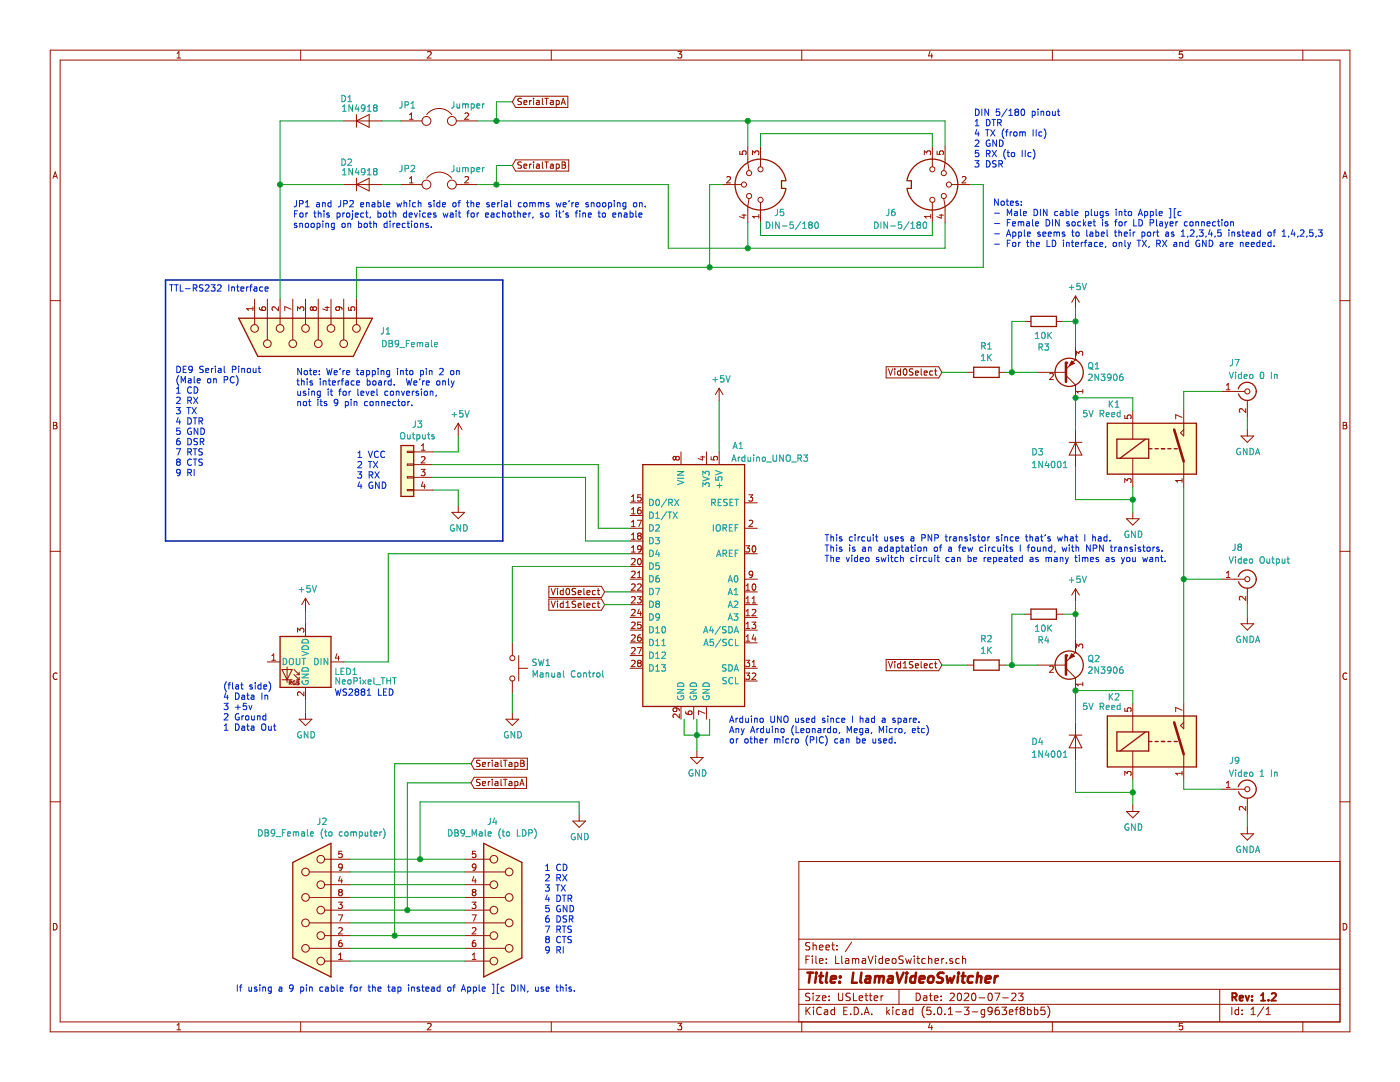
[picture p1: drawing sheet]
EESchema Schematic File Version 4
LIBS:LlamaVideoSwitcher-cache
EELAYER 26 0
EELAYER END
$Descr USLetter 11000 8500
encoding utf-8
Sheet 1 1
Title "LlamaVideoSwitcher"
Date "2020-07-23"
Rev "1.2"
Comp ""
Comment1 ""
Comment2 ""
Comment3 ""
Comment4 ""
$EndDescr
$Comp
L MCU_Module:Arduino_UNO_R3 A1
U 1 1
P 5450 4550
F 0 "A1" H 5800 5600 50  0000 C CNN
F 1 "Arduino_UNO_R3" H 6050 5500 50  0000 C CNN
F 2 "Module:Arduino_UNO_R3" H 5600 3500 50  0001 L CNN
F 3 "https://www.arduino.cc/en/Main/arduinoBoardUno" H 5250 5600 50  0001 C CNN
	1    5450 4550
	1    0    0    -1  
$EndComp
$Comp
L Connector:DIN-5_180degree J5
U 1 1
P 5975 1450
F 0 "J5" V 5750 1300 50  0000 C CNN
F 1 "DIN-5/180" V 5650 1200 50  0000 C CNN
F 2 "" H 5975 1450 50  0001 C CNN
F 3 "http://www.mouser.com/ds/2/18/40_c091_abd_e-75918.pdf" H 5975 1450 50  0001 C CNN
	1    5975 1450
	0    -1   -1   0   
$EndComp
Text Notes 7650 1325 0    50   ~ 0
DIN 5/180 pinout\n1 DTR\n4 TX (from IIc)\n2 GND\n5 RX (to IIc)\n3 DSR
Text Notes 7800 1950 0    50   ~ 0
Notes:\n- Male DIN cable plugs into Apple ][c\n- Female DIN socket is for LD Player connection\n- Apple seems to label their port as 1,2,3,4,5 instead of 1,4,2,5,3\n- For the LD interface, only TX, RX and GND are needed.
$Comp
L Connector:DIN-5_180degree J6
U 1 1
P 7325 1450
F 0 "J6" V 7100 1125 50  0000 C CNN
F 1 "DIN-5/180" V 7000 1200 50  0000 C CNN
F 2 "" H 7325 1450 50  0001 C CNN
F 3 "http://www.mouser.com/ds/2/18/40_c091_abd_e-75918.pdf" H 7325 1450 50  0001 C CNN
	1    7325 1450
	0    1    -1   0   
$EndComp
Wire Wire Line
	7725 1450 7725 2100
$Comp
L power:+5V #PWR08
U 1 1
P 5650 3150
F 0 "#PWR08" H 5650 3000 50  0001 C CNN
F 1 "+5V" H 5665 3323 50  0000 C CNN
F 2 "" H 5650 3150 50  0001 C CNN
F 3 "" H 5650 3150 50  0001 C CNN
	1    5650 3150
	1    0    0    -1  
$EndComp
Wire Wire Line
	5650 3550 5650 3150
$Comp
L power:GND #PWR07
U 1 1
P 5475 5900
F 0 "#PWR07" H 5475 5650 50  0001 C CNN
F 1 "GND" H 5480 5727 50  0000 C CNN
F 2 "" H 5475 5900 50  0001 C CNN
F 3 "" H 5475 5900 50  0001 C CNN
	1    5475 5900
	1    0    0    -1  
$EndComp
Wire Wire Line
	5375 5650 5375 5775
Wire Wire Line
	5375 5775 5475 5775
Wire Wire Line
	5575 5775 5575 5650
Wire Wire Line
	5475 5650 5475 5775
Connection ~ 5475 5775
Wire Wire Line
	5475 5775 5575 5775
Wire Wire Line
	5475 5775 5475 5900
$Comp
L Connector_Generic:Conn_01x04 J3
U 1 1
P 3200 3650
F 0 "J3" H 3120 3967 50  0000 C CNN
F 1 "Outputs" H 3120 3876 50  0000 C CNN
F 2 "" H 3200 3650 50  0001 C CNN
F 3 "~" H 3200 3650 50  0001 C CNN
	1    3200 3650
	-1   0    0    -1  
$EndComp
Text Notes 2800 3850 0    50   ~ 0
1 VCC\n2 TX\n3 RX\n4 GND
$Comp
L power:+5V #PWR03
U 1 1
P 3600 3425
F 0 "#PWR03" H 3600 3275 50  0001 C CNN
F 1 "+5V" H 3615 3598 50  0000 C CNN
F 2 "" H 3600 3425 50  0001 C CNN
F 3 "" H 3600 3425 50  0001 C CNN
	1    3600 3425
	1    0    0    -1  
$EndComp
Wire Wire Line
	3600 3425 3600 3550
Wire Wire Line
	3600 3550 3400 3550
$Comp
L power:GND #PWR04
U 1 1
P 3600 3975
F 0 "#PWR04" H 3600 3725 50  0001 C CNN
F 1 "GND" H 3605 3802 50  0000 C CNN
F 2 "" H 3600 3975 50  0001 C CNN
F 3 "" H 3600 3975 50  0001 C CNN
	1    3600 3975
	1    0    0    -1  
$EndComp
Wire Wire Line
	3600 3975 3600 3850
Wire Wire Line
	3600 3850 3400 3850
Text Notes 1325 2300 0    50   ~ 0
TTL-RS232 Interface
$Comp
L Connector:DB9_Female J1
U 1 1
P 2400 2650
F 0 "J1" V 2350 1975 50  0000 L CNN
F 1 "DB9_Female" V 2450 1600 50  0000 L CNN
F 2 "" H 2400 2650 50  0001 C CNN
F 3 " ~" H 2400 2650 50  0001 C CNN
	1    2400 2650
	0    -1   1    0   
$EndComp
Text Notes 1375 3750 0    50   ~ 0
DE9 Serial Pinout\n(Male on PC)\n1 CD\n2 RX\n3 TX\n4 DTR\n5 GND\n6 DSR\n7 RTS\n8 CTS\n9 RI
$Comp
L Connector:Conn_Coaxial J7
U 1 1
P 9800 3075
F 0 "J7" H 9700 3300 50  0000 C CNN
F 1 "Video 0 In" H 9850 3200 50  0000 C CNN
F 2 "" H 9800 3075 50  0001 C CNN
F 3 " ~" H 9800 3075 50  0001 C CNN
	1    9800 3075
	1    0    0    -1  
$EndComp
$Comp
L Device:R R1
U 1 1
P 7750 2925
F 0 "R1" V 7543 2925 50  0000 C CNN
F 1 "1K" V 7634 2925 50  0000 C CNN
F 2 "" V 7680 2925 50  0001 C CNN
F 3 "~" H 7750 2925 50  0001 C CNN
	1    7750 2925
	0    1    1    0   
$EndComp
$Comp
L Connector:Conn_Coaxial J8
U 1 1
P 9800 4550
F 0 "J8" H 9675 4800 50  0000 L CNN
F 1 "Video Output" H 9650 4700 50  0000 L CNN
F 2 "" H 9800 4550 50  0001 C CNN
F 3 " ~" H 9800 4550 50  0001 C CNN
	1    9800 4550
	1    0    0    -1  
$EndComp
Text GLabel 7400 2925 0    50   Input ~ 0
Vid0Select
Text GLabel 7400 5225 0    50   Input ~ 0
Vid1Select
Text GLabel 4750 4650 0    50   Input ~ 0
Vid0Select
Text GLabel 4750 4750 0    50   Input ~ 0
Vid1Select
Wire Wire Line
	4750 4750 4950 4750
Wire Wire Line
	4950 4150 4700 4150
Wire Wire Line
	4700 4150 4700 3650
Wire Wire Line
	3400 3650 4700 3650
Wire Wire Line
	4600 4250 4600 3750
Wire Wire Line
	4600 3750 3400 3750
$Comp
L power:+5V #PWR01
U 1 1
P 2400 4800
F 0 "#PWR01" H 2400 4650 50  0001 C CNN
F 1 "+5V" H 2415 4973 50  0000 C CNN
F 2 "" H 2400 4800 50  0001 C CNN
F 3 "" H 2400 4800 50  0001 C CNN
	1    2400 4800
	1    0    0    -1  
$EndComp
Wire Wire Line
	2400 4800 2400 4900
Wire Wire Line
	2400 5500 2400 5600
$Comp
L power:GND #PWR02
U 1 1
P 2400 5600
F 0 "#PWR02" H 2400 5350 50  0001 C CNN
F 1 "GND" H 2405 5427 50  0000 C CNN
F 2 "" H 2400 5600 50  0001 C CNN
F 3 "" H 2400 5600 50  0001 C CNN
	1    2400 5600
	1    0    0    -1  
$EndComp
Wire Wire Line
	2700 5200 3050 5200
Wire Wire Line
	3050 5200 3050 4350
$Comp
L Switch:SW_Push SW1
U 1 1
P 4025 5250
F 0 "SW1" V 3979 5398 50  0000 L CNN
F 1 "Manual Control" V 4070 5398 50  0000 L CNN
F 2 "" H 4025 5450 50  0001 C CNN
F 3 "" H 4025 5450 50  0001 C CNN
	1    4025 5250
	0    1    1    0   
$EndComp
$Comp
L power:GND #PWR05
U 1 1
P 4025 5600
F 0 "#PWR05" H 4025 5350 50  0001 C CNN
F 1 "GND" H 4030 5427 50  0000 C CNN
F 2 "" H 4025 5600 50  0001 C CNN
F 3 "" H 4025 5600 50  0001 C CNN
	1    4025 5600
	1    0    0    -1  
$EndComp
Wire Wire Line
	4025 5600 4025 5450
Text Notes 2325 3200 0    50   ~ 0
Note: We’re tapping into pin 2 on \nthis interface board.  We’re only\nusing it for level conversion, \nnot its 9 pin connector.
Wire Bus Line
	1300 2200 3950 2200
Wire Bus Line
	3950 4250 1300 4250
Wire Wire Line
	4025 4450 4025 5050
Text Notes 1750 5750 0    50   ~ 0
(flat side)\n4 Data In\n3 +5v\n2 Ground\n1 Data Out
Text Notes 2625 5475 0    50   ~ 0
WS2881 LED
$Comp
L LED:NeoPixel_THT LED1
U 1 1
P 2400 5200
F 0 "LED1" H 2175 5125 50  0000 R CNN
F 1 "NeoPixel_THT" H 2175 5050 50  0000 R CNN
F 2 "" H 2450 4900 50  0001 L TNN
F 3 "https://www.adafruit.com/product/1938" H 2500 4825 50  0001 L TNN
	1    2400 5200
	-1   0    0    -1  
$EndComp
$Comp
L Connector:DB9_Female J2
U 1 1
P 2450 7150
F 0 "J2" H 2370 6458 50  0000 C CNN
F 1 "DB9_Female (to computer)" H 2370 6549 50  0000 C CNN
F 2 "" H 2450 7150 50  0001 C CNN
F 3 " ~" H 2450 7150 50  0001 C CNN
	1    2450 7150
	-1   0    0    1   
$EndComp
$Comp
L Connector:DB9_Female J4
U 1 1
P 3950 7150
F 0 "J4" H 3869 6458 50  0000 C CNN
F 1 "DB9_Male (to LDP)" H 3869 6549 50  0000 C CNN
F 2 "" H 3950 7150 50  0001 C CNN
F 3 " ~" H 3950 7150 50  0001 C CNN
	1    3950 7150
	1    0    0    1   
$EndComp
Wire Wire Line
	2750 7150 3200 7150
Wire Wire Line
	3200 7150 3200 6150
Wire Wire Line
	3200 6150 3700 6150
Text GLabel 3700 6150 2    50   Input ~ 0
SerialTapA
Text Notes 4275 7500 0    50   ~ 0
1 CD\n2 RX\n3 TX\n4 DTR\n5 GND\n6 DSR\n7 RTS\n8 CTS\n9 RI
Wire Wire Line
	2750 6750 3300 6750
$Comp
L power:GND #PWR06
U 1 1
P 4550 6400
F 0 "#PWR06" H 4550 6150 50  0001 C CNN
F 1 "GND" H 4555 6227 50  0000 C CNN
F 2 "" H 4550 6400 50  0001 C CNN
F 3 "" H 4550 6400 50  0001 C CNN
	1    4550 6400
	1    0    0    -1  
$EndComp
Wire Wire Line
	3300 6750 3300 6300
Wire Wire Line
	3300 6300 4550 6300
Wire Wire Line
	4550 6300 4550 6400
Connection ~ 3300 6750
Wire Wire Line
	3300 6750 3650 6750
Wire Wire Line
	3200 7150 3650 7150
Connection ~ 3200 7150
Wire Wire Line
	3650 7350 3100 7350
Wire Wire Line
	2750 6850 3650 6850
Wire Wire Line
	3650 6950 2750 6950
Wire Wire Line
	2750 7050 3650 7050
Wire Wire Line
	3650 7250 2750 7250
Wire Wire Line
	2750 7450 3650 7450
Wire Wire Line
	3650 7550 2750 7550
Text Notes 1850 7800 0    50   ~ 0
If using a 9 pin cable for the tap instead of Apple ][c DIN, use this.
$Comp
L Device:Q_PNP_CBE Q1
U 1 1
P 8350 2925
F 0 "Q1" H 8541 2879 50  0000 L CNN
F 1 "2N3906" H 8541 2970 50  0000 L CNN
F 2 "" H 8550 3025 50  0001 C CNN
F 3 "~" H 8350 2925 50  0001 C CNN
	1    8350 2925
	1    0    0    1   
$EndComp
$Comp
L Device:D D3
U 1 1
P 8450 3525
F 0 "D3" V 8475 3175 50  0000 L CNN
F 1 "1N4001" V 8575 3175 50  0000 L CNN
F 2 "" H 8450 3525 50  0001 C CNN
F 3 "~" H 8450 3525 50  0001 C CNN
	1    8450 3525
	0    1    1    0   
$EndComp
$Comp
L Relay:MSxx-1Axx-75 K1
U 1 1
P 9100 3525
F 0 "K1" H 8700 3875 50  0000 L CNN
F 1 "5V Reed" H 8500 3800 50  0000 L CNN
F 2 "Relay_THT:Relay_SPST_StandexMeder_MS_Form1AB" H 9450 3475 50  0001 L CNN
F 3 "https://standexelectronics.com/de/produkte/ms-reed-relais/" H 9100 3525 50  0001 C CNN
	1    9100 3525
	1    0    0    -1  
$EndComp
Wire Wire Line
	9300 3075 9300 3225
Wire Wire Line
	9300 3825 9300 4550
Wire Wire Line
	9300 4550 9600 4550
$Comp
L power:GND #PWR011
U 1 1
P 8900 4025
F 0 "#PWR011" H 8900 3775 50  0001 C CNN
F 1 "GND" H 8905 3852 50  0000 C CNN
F 2 "" H 8900 4025 50  0001 C CNN
F 3 "" H 8900 4025 50  0001 C CNN
	1    8900 4025
	1    0    0    -1  
$EndComp
Wire Wire Line
	8900 3825 8900 3925
Wire Wire Line
	8450 3675 8450 3925
Wire Wire Line
	8450 3925 8900 3925
Wire Wire Line
	8900 3925 8900 4025
Wire Wire Line
	8450 3375 8450 3125
Wire Wire Line
	8450 3125 8900 3125
Wire Wire Line
	8900 3125 8900 3225
Connection ~ 8450 3125
Wire Wire Line
	8150 2925 7950 2925
Wire Wire Line
	7600 2925 7400 2925
$Comp
L power:+5V #PWR09
U 1 1
P 8450 2425
F 0 "#PWR09" H 8450 2275 50  0001 C CNN
F 1 "+5V" H 8465 2598 50  0000 C CNN
F 2 "" H 8450 2425 50  0001 C CNN
F 3 "" H 8450 2425 50  0001 C CNN
	1    8450 2425
	1    0    0    -1  
$EndComp
Wire Wire Line
	2800 2350 2800 2100
$Comp
L Device:R R3
U 1 1
P 8200 2525
F 0 "R3" V 7993 2525 50  0000 C CNN
F 1 "10K" V 8084 2525 50  0000 C CNN
F 2 "" V 8130 2525 50  0001 C CNN
F 3 "~" H 8200 2525 50  0001 C CNN
	1    8200 2525
	0    -1   -1   0   
$EndComp
Wire Wire Line
	8350 2525 8450 2525
Wire Wire Line
	8450 2425 8450 2525
Connection ~ 8450 2525
Wire Wire Line
	8450 2525 8450 2725
Wire Wire Line
	8050 2525 7950 2525
Wire Wire Line
	7950 2525 7950 2925
Connection ~ 7950 2925
Wire Wire Line
	7950 2925 7900 2925
Wire Wire Line
	9300 3075 9600 3075
Wire Wire Line
	9800 3275 9800 3375
$Comp
L power:GNDA #PWR013
U 1 1
P 9800 3375
F 0 "#PWR013" H 9800 3125 50  0001 C CNN
F 1 "GNDA" H 9805 3202 50  0000 C CNN
F 2 "" H 9800 3375 50  0001 C CNN
F 3 "" H 9800 3375 50  0001 C CNN
	1    9800 3375
	1    0    0    -1  
$EndComp
$Comp
L Connector:Conn_Coaxial J9
U 1 1
P 9800 6200
F 0 "J9" H 9700 6425 50  0000 C CNN
F 1 "Video 1 In" H 9850 6325 50  0000 C CNN
F 2 "" H 9800 6200 50  0001 C CNN
F 3 " ~" H 9800 6200 50  0001 C CNN
	1    9800 6200
	1    0    0    -1  
$EndComp
$Comp
L Device:R R2
U 1 1
P 7750 5225
F 0 "R2" V 7543 5225 50  0000 C CNN
F 1 "1K" V 7634 5225 50  0000 C CNN
F 2 "" V 7680 5225 50  0001 C CNN
F 3 "~" H 7750 5225 50  0001 C CNN
	1    7750 5225
	0    1    1    0   
$EndComp
$Comp
L Device:Q_PNP_CBE Q2
U 1 1
P 8350 5225
F 0 "Q2" H 8541 5179 50  0000 L CNN
F 1 "2N3906" H 8541 5270 50  0000 L CNN
F 2 "" H 8550 5325 50  0001 C CNN
F 3 "~" H 8350 5225 50  0001 C CNN
	1    8350 5225
	1    0    0    1   
$EndComp
$Comp
L Device:D D4
U 1 1
P 8450 5825
F 0 "D4" V 8450 5475 50  0000 L CNN
F 1 "1N4001" V 8550 5475 50  0000 L CNN
F 2 "" H 8450 5825 50  0001 C CNN
F 3 "~" H 8450 5825 50  0001 C CNN
	1    8450 5825
	0    1    1    0   
$EndComp
$Comp
L Relay:MSxx-1Axx-75 K2
U 1 1
P 9100 5825
F 0 "K2" H 8700 6175 50  0000 L CNN
F 1 "5V Reed" H 8500 6100 50  0000 L CNN
F 2 "Relay_THT:Relay_SPST_StandexMeder_MS_Form1AB" H 9450 5775 50  0001 L CNN
F 3 "https://standexelectronics.com/de/produkte/ms-reed-relais/" H 9100 5825 50  0001 C CNN
	1    9100 5825
	1    0    0    -1  
$EndComp
$Comp
L power:GND #PWR012
U 1 1
P 8900 6325
F 0 "#PWR012" H 8900 6075 50  0001 C CNN
F 1 "GND" H 8905 6152 50  0000 C CNN
F 2 "" H 8900 6325 50  0001 C CNN
F 3 "" H 8900 6325 50  0001 C CNN
	1    8900 6325
	1    0    0    -1  
$EndComp
Wire Wire Line
	8900 6125 8900 6225
Wire Wire Line
	8450 5975 8450 6225
Wire Wire Line
	8450 6225 8900 6225
Connection ~ 8900 6225
Wire Wire Line
	8900 6225 8900 6325
Wire Wire Line
	8450 5675 8450 5425
Wire Wire Line
	8450 5425 8900 5425
Wire Wire Line
	8900 5425 8900 5525
Connection ~ 8450 5425
Wire Wire Line
	8150 5225 7950 5225
Wire Wire Line
	7600 5225 7400 5225
$Comp
L power:+5V #PWR010
U 1 1
P 8450 4725
F 0 "#PWR010" H 8450 4575 50  0001 C CNN
F 1 "+5V" H 8465 4898 50  0000 C CNN
F 2 "" H 8450 4725 50  0001 C CNN
F 3 "" H 8450 4725 50  0001 C CNN
	1    8450 4725
	1    0    0    -1  
$EndComp
$Comp
L Device:R R4
U 1 1
P 8200 4825
F 0 "R4" V 7993 4825 50  0000 C CNN
F 1 "10K" V 8084 4825 50  0000 C CNN
F 2 "" V 8130 4825 50  0001 C CNN
F 3 "~" H 8200 4825 50  0001 C CNN
	1    8200 4825
	0    -1   -1   0   
$EndComp
Wire Wire Line
	8350 4825 8450 4825
Wire Wire Line
	8450 4725 8450 4825
Connection ~ 8450 4825
Wire Wire Line
	8450 4825 8450 5025
Wire Wire Line
	8050 4825 7950 4825
Wire Wire Line
	7950 4825 7950 5225
Connection ~ 7950 5225
Wire Wire Line
	7950 5225 7900 5225
Wire Wire Line
	9800 6400 9800 6500
$Comp
L power:GNDA #PWR015
U 1 1
P 9800 6500
F 0 "#PWR015" H 9800 6250 50  0001 C CNN
F 1 "GNDA" H 9805 6327 50  0000 C CNN
F 2 "" H 9800 6500 50  0001 C CNN
F 3 "" H 9800 6500 50  0001 C CNN
	1    9800 6500
	1    0    0    -1  
$EndComp
Wire Wire Line
	9300 6125 9300 6200
Wire Wire Line
	9300 6200 9600 6200
$Comp
L power:GNDA #PWR014
U 1 1
P 9800 4850
F 0 "#PWR014" H 9800 4600 50  0001 C CNN
F 1 "GNDA" H 9805 4677 50  0000 C CNN
F 2 "" H 9800 4850 50  0001 C CNN
F 3 "" H 9800 4850 50  0001 C CNN
	1    9800 4850
	1    0    0    -1  
$EndComp
Wire Wire Line
	9800 4750 9800 4850
Wire Wire Line
	9300 4550 9300 5525
Connection ~ 8900 3925
Connection ~ 9300 4550
$Comp
L Device:Jumper JP1
U 1 1
P 3450 950
F 0 "JP1" H 3200 1075 50  0000 C CNN
F 1 "Jumper" H 3675 1075 50  0000 C CNN
F 2 "" H 3450 950 50  0001 C CNN
F 3 "~" H 3450 950 50  0001 C CNN
	1    3450 950 
	1    0    0    -1  
$EndComp
$Comp
L Device:D D1
U 1 1
P 2850 950
F 0 "D1" H 2775 1125 50  0000 R CNN
F 1 "1N4918" H 2975 1050 50  0000 R CNN
F 2 "" H 2850 950 50  0001 C CNN
F 3 "~" H 2850 950 50  0001 C CNN
	1    2850 950 
	1    0    0    -1  
$EndComp
Wire Bus Line
	1300 4250 1300 2200
Wire Bus Line
	3950 2200 3950 4250
Wire Wire Line
	4950 4250 4600 4250
Wire Wire Line
	4950 4450 4025 4450
Wire Wire Line
	4950 4650 4750 4650
Wire Wire Line
	3050 4350 4950 4350
$Comp
L Device:Jumper JP2
U 1 1
P 3450 1450
F 0 "JP2" H 3200 1575 50  0000 C CNN
F 1 "Jumper" H 3675 1575 50  0000 C CNN
F 2 "" H 3450 1450 50  0001 C CNN
F 3 "~" H 3450 1450 50  0001 C CNN
	1    3450 1450
	1    0    0    -1  
$EndComp
$Comp
L Device:D D2
U 1 1
P 2850 1450
F 0 "D2" H 2775 1625 50  0000 R CNN
F 1 "1N4918" H 2975 1550 50  0000 R CNN
F 2 "" H 2850 1450 50  0001 C CNN
F 3 "~" H 2850 1450 50  0001 C CNN
	1    2850 1450
	1    0    0    -1  
$EndComp
Wire Wire Line
	3000 950  3150 950 
Wire Wire Line
	2700 1450 2200 1450
Wire Wire Line
	3000 1450 3150 1450
Wire Wire Line
	7725 1450 7625 1450
Wire Wire Line
	5675 1450 5575 1450
Wire Wire Line
	5975 1750 5975 1850
Wire Wire Line
	5975 1850 7325 1850
Wire Wire Line
	7325 1850 7325 1750
Wire Wire Line
	7425 1750 7425 1950
Wire Wire Line
	7425 1950 5875 1950
Wire Wire Line
	5875 1950 5875 1750
Wire Wire Line
	5975 1150 5975 1050
Wire Wire Line
	5975 1050 7325 1050
Wire Wire Line
	7325 1050 7325 1150
Wire Wire Line
	7425 1150 7425 950 
Wire Wire Line
	7425 950  5875 950 
Wire Wire Line
	5875 950  5875 1150
Wire Wire Line
	3750 950  3900 950 
Wire Wire Line
	2800 2100 5575 2100
Wire Wire Line
	5575 1450 5575 2100
Connection ~ 5575 2100
Wire Wire Line
	5575 2100 7725 2100
Wire Wire Line
	5875 1950 5250 1950
Wire Wire Line
	5250 1950 5250 1450
Connection ~ 5875 1950
Text GLabel 3700 6000 2    50   Input ~ 0
SerialTapB
Wire Wire Line
	3700 6000 3100 6000
Wire Wire Line
	3100 6000 3100 7350
Connection ~ 3100 7350
Wire Wire Line
	3100 7350 2750 7350
Text GLabel 4025 800  2    50   Input ~ 0
SerialTapA
Wire Wire Line
	2200 950  2700 950 
Text GLabel 4025 1300 2    50   Input ~ 0
SerialTapB
Wire Wire Line
	4025 800  3900 800 
Wire Wire Line
	3900 800  3900 950 
Wire Wire Line
	3900 950  5875 950 
Wire Wire Line
	4025 1300 3900 1300
Wire Wire Line
	3900 1300 3900 1450
Connection ~ 3900 1450
Wire Wire Line
	3900 1450 3750 1450
Connection ~ 3900 950 
Wire Wire Line
	5250 1450 3900 1450
Wire Wire Line
	2200 950  2200 1450
Connection ~ 2200 1450
Wire Wire Line
	2200 1450 2200 2350
Connection ~ 5875 950 
Text Notes 2300 1800 0    50   ~ 0
JP1 and JP2 enable which side of the serial comms we’re snooping on.\nFor this project, both devices wait for eachother, so it’s fine to enable\nsnooping on both directions.
Text Notes 6475 4425 0    50   ~ 0
This circuit uses a PNP transistor since that’s what I had.\nThis is an adaptation of a few circuits I found, with NPN transistors.\nThe video switch circuit can be repeated as many times as you want.
Text Notes 5725 5850 0    50   ~ 0
Arduino UNO used since I had a spare.\nAny Arduino (Leonardo, Mega, Micro, etc)\nor other micro (PIC) can be used.
$EndSCHEMATC
